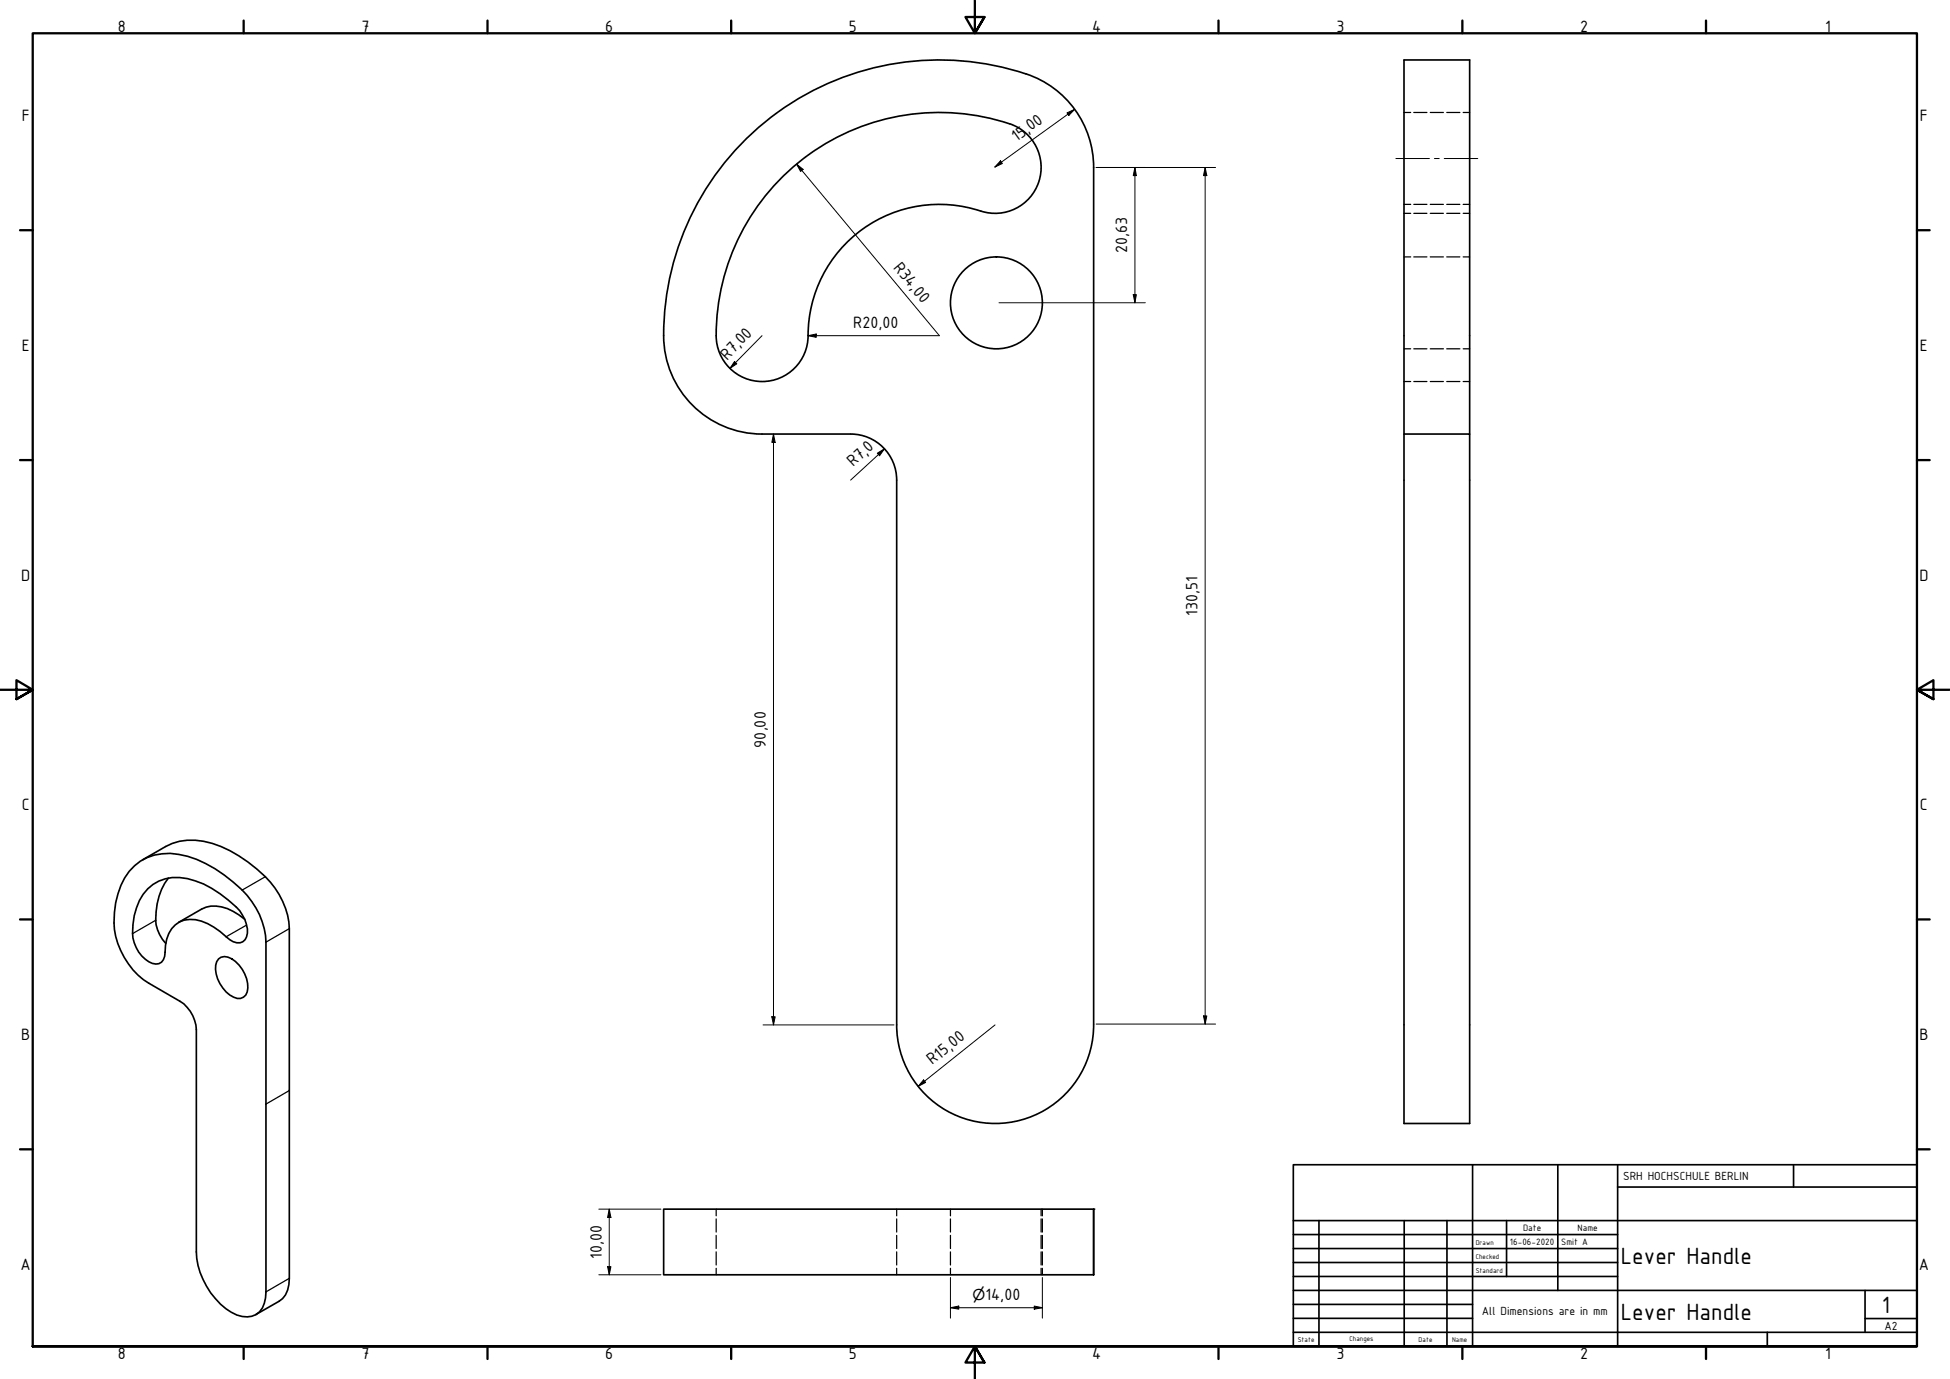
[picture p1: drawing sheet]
<svg xmlns="http://www.w3.org/2000/svg" width="594mm" height="420mm" viewBox="0 0 594 420" stroke-linecap="round" stroke-linejoin="round" font-family="sans-serif">
<!-- layer: Visible (ISO) -->
<g fill="none" stroke="#000" stroke-width=".51">
<path d="M307.6 37.7a67.9 67.9 0 0 0-89.3 66.1 14 14 0 0 0 14.6 12.4 14 14 0 0 0 13.3-14 40 40 0 0 1 52.5-37.9M307.6 37.7a14 14 0 0 1 8.9 17.7 14 14 0 0 1-17.7 8.9M312.6 22.5a83.9 83.9 0 0 0-110.3 82 30 30 0 0 0 29.9 27.7h26.9M312.6 22.5a30 30 0 0 1 20.6 28.5v261a30 30 0 0 1-29.9 30.3 30 30 0 0 1-30.1-30v-166M259.2 132.2a14 14 0 0 1 14 14.1M427.7 132.2v210.1h20v-210.1h-20v-113.9h20v113.9M41 263.8a15.4 15.4 0 0 1 13.5-3.5 38.5 38.5 0 0 1 22.2 14.4 22.6 22.6 0 0 1 4.3 12.4v106.5a8 8 0 0 1-3 6.9 8.5 8.5 0 0 1-9.2-1.7 23.8 23.8 0 0 1-9-17.4v-67.7a10.9 10.9 0 0 0-4.9-8.6l-9.6-5.5a23.4 23.4 0 0 1-9.4-27.3 17.8 17.8 0 0 1 5.1-8.5zM43.4 262l7.1-4.1a18.7 18.7 0 0 1 16.8 0 40.1 40.1 0 0 1 17.7 14.6 22 22 0 0 1 3.1 10.4v106.6a7.9 7.9 0 0 1-3.1 7l-7.1 4M45 270.8a13.2 13.2 0 0 1 14.5-2.4 35.6 35.6 0 0 1 13.5 9.1 9.6 9.6 0 0 1 2.1 7.9 2.71 2.71 0 0 1-4 1.5l-1.1-.6a21.6 21.6 0 0 0-10.5-6.1 7.4 7.4 0 0 0-8.7 5.9l-.5 4.1a3 3 0 0 1-1.4 3.2 3 3 0 0 1-3.6-.4 11.1 11.1 0 0 1-4.8-11.3 18.3 18.3 0 0 1 4.5-10.9zM51.3 267.5a20.4 20.4 0 0 0-3.7 14.3 12.5 12.5 0 0 0 2.9 5.6M66.6 292.1a3.2 3.2 0 0 1 4 0 10.3 10.3 0 0 1 4.7 10.1 2.72 2.72 0 0 1-4.1 1.6 10.3 10.3 0 0 1-5.5-9.8l.3-1zM74.5 280.1a13.3 13.3 0 0 0-11.7-3.7l-8.4 4.6"/>
<path d="M202.2 368.4h131v20h-131zM333.2 368.4v20"/>
<circle cx="303.6" cy="92.3" r="14"/>
</g>
<!-- layer: Visible Narrow (ISO) -->
<path d="M80.8 267.1l-7 4.1M47.4 280.4l-7 4.1M75.1 281.9l-6.2 3.5M88.1 282.9l-7.1 4.2M88.1 332.3l-7.1 4.1M88.1 389.5l-7.1 4.1" fill="none" stroke="#000" stroke-width=".38"/>
<!-- layer: Hidden (ISO) -->
<g fill="none" stroke="#000" stroke-width=".38">
<path d="M427.7 34.3h2.1M430.7 34.3h4M435.7 34.3h4M440.8 34.3h4M445.8 34.3h1.9M427.7 78.3h2.1M427.7 65h2.1M427.7 62.3h2.1M430.7 78.3h4M430.7 65h4M430.7 62.3h4M435.7 78.3h4"/>
<path d="M435.7 65h4M435.7 62.3h4M440.8 78.3h4M440.8 65h4M440.8 62.3h4M445.8 78.3h1.9M445.8 65h1.9M445.8 62.3h1.9M427.7 106.3h2.1M427.7 116.2h2.1M430.7 106.3h4M430.7 116.2h4"/>
<path d="M435.7 106.3h4M435.7 116.2h4M440.8 106.3h4M440.8 116.2h4M445.8 106.3h1.9M445.8 116.2h1.9M218.2 368.4v2M218.2 371.4v4M218.2 376.4v4M273.2 368.4v2M273.2 371.4v4M273.2 376.4v4"/>
<path d="M289.6 368.4v2M289.6 371.4v4M289.6 376.4v4M317.2 368.4v2M317.2 371.4v4M317.2 376.4v4M317.6 368.4v2M317.6 371.4v4M317.6 376.4v4M218.2 381.4v4M218.2 386.4v2M273.2 381.4v4"/>
<path d="M273.2 386.4v2M289.6 381.4v4M289.6 386.4v2M317.2 381.4v4M317.2 386.4v2M317.6 381.4v4M317.6 386.4v2"/>
</g>
<!-- layer: Visible (ISO) -->
<circle cx="333.2" cy="368.4" r=".25" fill="#000"/>
<!-- layer: Border (ISO) -->
<g fill="none" stroke="#000" stroke-width=".7">
<path d="M74.2 6.3v3.8M148.5 6.3v3.8M222.8 6.3v3.8M297 .2v9.9l-2.9-4.9h5.8l-2.9 4.9 2.9-4.9M371.2 6.3v3.8M445.5 6.3v3.8M519.7 6.3v3.8M6.1 70.1h3.9M584 70.1h3.9M6.1 140.2h3.9M584 140.2h3.9M0 210.2h10l-5-3v5.8l5-2.8-5 2.8"/>
<path d="M594 210.2h-10l5-3v5.8l-5-2.8 5 2.8M6.1 280.1h3.9M584 280.1h3.9M6.1 350.2h3.9M584 350.2h3.9M10 410.2v-400.1h574v400.1h-574h574M74.2 410.2v3.9M148.5 410.2v3.9M222.8 410.2v3.9M299.9 415.1l-2.9-4.9 2.9 4.9h-5.8l2.9-4.9v10M371.2 410.2v3.9M445.5 410.2v3.9"/>
<path d="M519.7 410.2v3.9"/>
</g>
<!-- layer: Title (ISO) -->
<g fill="none" stroke="#000" stroke-width=".51">
<path d="M394 354.9h190v55.3h-190zM448.6 354.9v55.3M474.6 354.9v38.3M492.8 354.9v55.3M546.4 354.9v6.8M394 376.2h98.8M394 371.9h190M401.8 371.9v38.3M427.8 371.9v38.3M440.8 371.9v38.3M459 371.9v17M492.8 361.7h91.2"/>
<path d="M394 380.4h98.8M394 384.7h98.8M394 388.9h98.8M394 393.2h190M394 397.4h54.6M568.2 393.2v12.7M394 405.9h190M394 401.7h54.6M538.4 405.9v4.3M568.2 401.7h15.8"/>
</g>
<!-- layer: Dimension (ISO) -->
<g fill="none" stroke="#000" stroke-width=".3">
<path d="M325.1 34.4l2.3-1.1-1.8 1.9zM327.4 33.3l-24.3 17.6M242.7 50l2 1.6-.8 .6zM242.7 50l43.5 52.3h-40M304.8 49l.6 .8-2.3 1.1zM333.9 51h36.4M345.8 51l.4 2.5h-1zM345.8 51v41.2M367.2 51l.5 2.5h-1.1zM367.2 51v261M304.4 92.2h44.5M345.2 89.8h1l-.4 2.4z"/>
<path d="M223.8 110.2l.7 .6-2.1 1.4zM232.2 102.3l-9.8 9.9M246.2 102.3l2.5-.5v1zM235.6 132.2l.6 2.6h-1.1zM235.6 132.2v180.1M267.3 138.1l2.1-1.3-1.4 2.1zM269.4 136.8l-10.3 9.5M232.5 312.3h39.9M235.1 309.8h1.1l-.6 2.5zM303.1 312.3l-23.4 18.7M333.9 312h36.4M366.6 309.5h1.1l-.5 2.5z"/>
<path d="M281.4 329l.6 .8-2.3 1.2zM182.4 368.4h19M185.6 368.4l.5 2.5h-1zM185.6 368.4v20M182.4 388.4h19M185.1 385.9h1l-.5 2.5zM289.6 398.4l2.5-.5v1zM289.6 398.4h28M289.6 389.2v12.4M315.1 397.9l2.5 .5-2.5 .5zM317.6 389.2v12.4"/>
</g>
<g fill="#000">
<path d="M325.1 34.4l2.3-1.1-1.8 1.9z" fill-rule="evenodd"/>
<path d="M242.7 50l2 1.6-.8 .6z" fill-rule="evenodd"/>
<path d="M304.8 49l.6 .8-2.3 1.1z" fill-rule="evenodd"/>
<path d="M345.8 51l.4 2.5h-1z" fill-rule="evenodd"/>
<path d="M367.2 51l.5 2.5h-1.1z" fill-rule="evenodd"/>
<path d="M345.2 89.8h1l-.4 2.4z" fill-rule="evenodd"/>
<path d="M223.8 110.2l.7 .6-2.1 1.4z" fill-rule="evenodd"/>
<path d="M246.2 102.3l2.5-.5v1z" fill-rule="evenodd"/>
<path d="M235.6 132.2l.6 2.6h-1.1z" fill-rule="evenodd"/>
<path d="M267.3 138.1l2.1-1.3-1.4 2.1z" fill-rule="evenodd"/>
<path d="M235.1 309.8h1.1l-.6 2.5z" fill-rule="evenodd"/>
<path d="M366.6 309.5h1.1l-.5 2.5z" fill-rule="evenodd"/>
<path d="M281.4 329l.6 .8-2.3 1.2z" fill-rule="evenodd"/>
<path d="M185.6 368.4l.5 2.5h-1z" fill-rule="evenodd"/>
<path d="M185.1 385.9h1l-.5 2.5z" fill-rule="evenodd"/>
<path d="M289.6 398.4l2.5-.5v1z" fill-rule="evenodd"/>
<path d="M315.1 397.9l2.5 .5-2.5 .5z" fill-rule="evenodd"/>
</g>
<!-- layer: Centerline (ISO) -->
<path d="M425.3 48.3h10.2M437 48.3h1.5M440 48.3h10.2" fill="none" stroke="#000" stroke-width=".3"/>
<g font-size="7.7">
<text x="493.8" y="385">Lever Handle</text>
<text x="573.3" y="400">1</text>
<text x="493.8" y="402.1">Lever Handle</text>
</g>
<g font-size="5.4">
<text x="35.9" y="9.8">8</text>
<text x="110.2" y="9.8">7</text>
<text x="184.4" y="9.8">6</text>
<text x="258.6" y="9.8">5</text>
<text x="332.7" y="9.8">4</text>
<text x="407.2" y="9.8">3</text>
<text x="481.4" y="9.8">2</text>
<text x="556" y="9.8">1</text>
<text x="6.6" y="36.9">F</text>
<text x="584.9" y="36.9">F</text>
<text x="309.7" y="43.2" transform="rotate(-36 309.7 43.2)">15,00</text>
<text x="343.4" y="77.1" transform="rotate(-90 343.4 77.1)">20,63</text>
<text x="272" y="81.6" transform="rotate(50 272 81.6)">R34,00</text>
<text x="260" y="100">R20,00</text>
<text x="6.6" y="106.9">E</text>
<text x="584.9" y="106.9">E</text>
<text x="221.5" y="109.9" transform="rotate(-46 221.5 109.9)">R7,00</text>
<text x="260" y="142.4" transform="rotate(-43 260 142.4)">R7,0</text>
<text x="6.5" y="176.9">D</text>
<text x="584.8" y="176.9">D</text>
<text x="364.9" y="187.6" transform="rotate(-90 364.9 187.6)">130,51</text>
<text x="233.4" y="227.8" transform="rotate(-90 233.4 227.8)">90,00</text>
<text x="6.6" y="246.9">C</text>
<text x="584.9" y="246.9">C</text>
<text x="6.5" y="316.9">B</text>
<text x="584.8" y="316.9">B</text>
<text x="284" y="324.6" transform="rotate(-39 284 324.6)">R15,00</text>
<text x="183.3" y="383.6" transform="rotate(-90 183.3 383.6)">10,00</text>
<text x="6.3" y="386.9">A</text>
<text x="584.6" y="386.9">A</text>
<text x="300.2" y="396">14,00</text>
<text x="35.9" y="414.1">8</text>
<text x="110.2" y="414.1">7</text>
<text x="184.4" y="414.1">6</text>
<text x="258.6" y="414.1">5</text>
<text x="332.7" y="414.1">4</text>
<text x="407.2" y="414.1">3</text>
<text x="481.4" y="414.1">2</text>
<text x="556" y="414.1">1</text>
</g>
<text font-size="4.6" x="296.3" y="396">⌀</text>
<g font-size="3.9">
<text x="494.5" y="359.6">SRH HOCHSCHULE BERLIN</text>
<text x="451.4" y="400.7">All Dimensions are in mm</text>
<text x="574.1" y="405.1">A2</text>
</g>
<g font-size="3">
<text x="464" y="375.1">Date</text>
<text x="480.6" y="375.1">Name</text>
<text x="460" y="379.4">16-06-2020</text>
<text x="475.6" y="379.4">Smit A</text>
</g>
<g font-size="2.3">
<text x="449.6" y="379.4">Drawn</text>
<text x="449.6" y="383.6">Checked</text>
<text x="449.6" y="387.9">Standard</text>
<text x="395.4" y="408.8">State</text>
<text x="411.1" y="408.5">Changes</text>
<text x="432.2" y="408.8">Date</text>
<text x="442.4" y="408.8">Name</text>
</g>
</svg>
